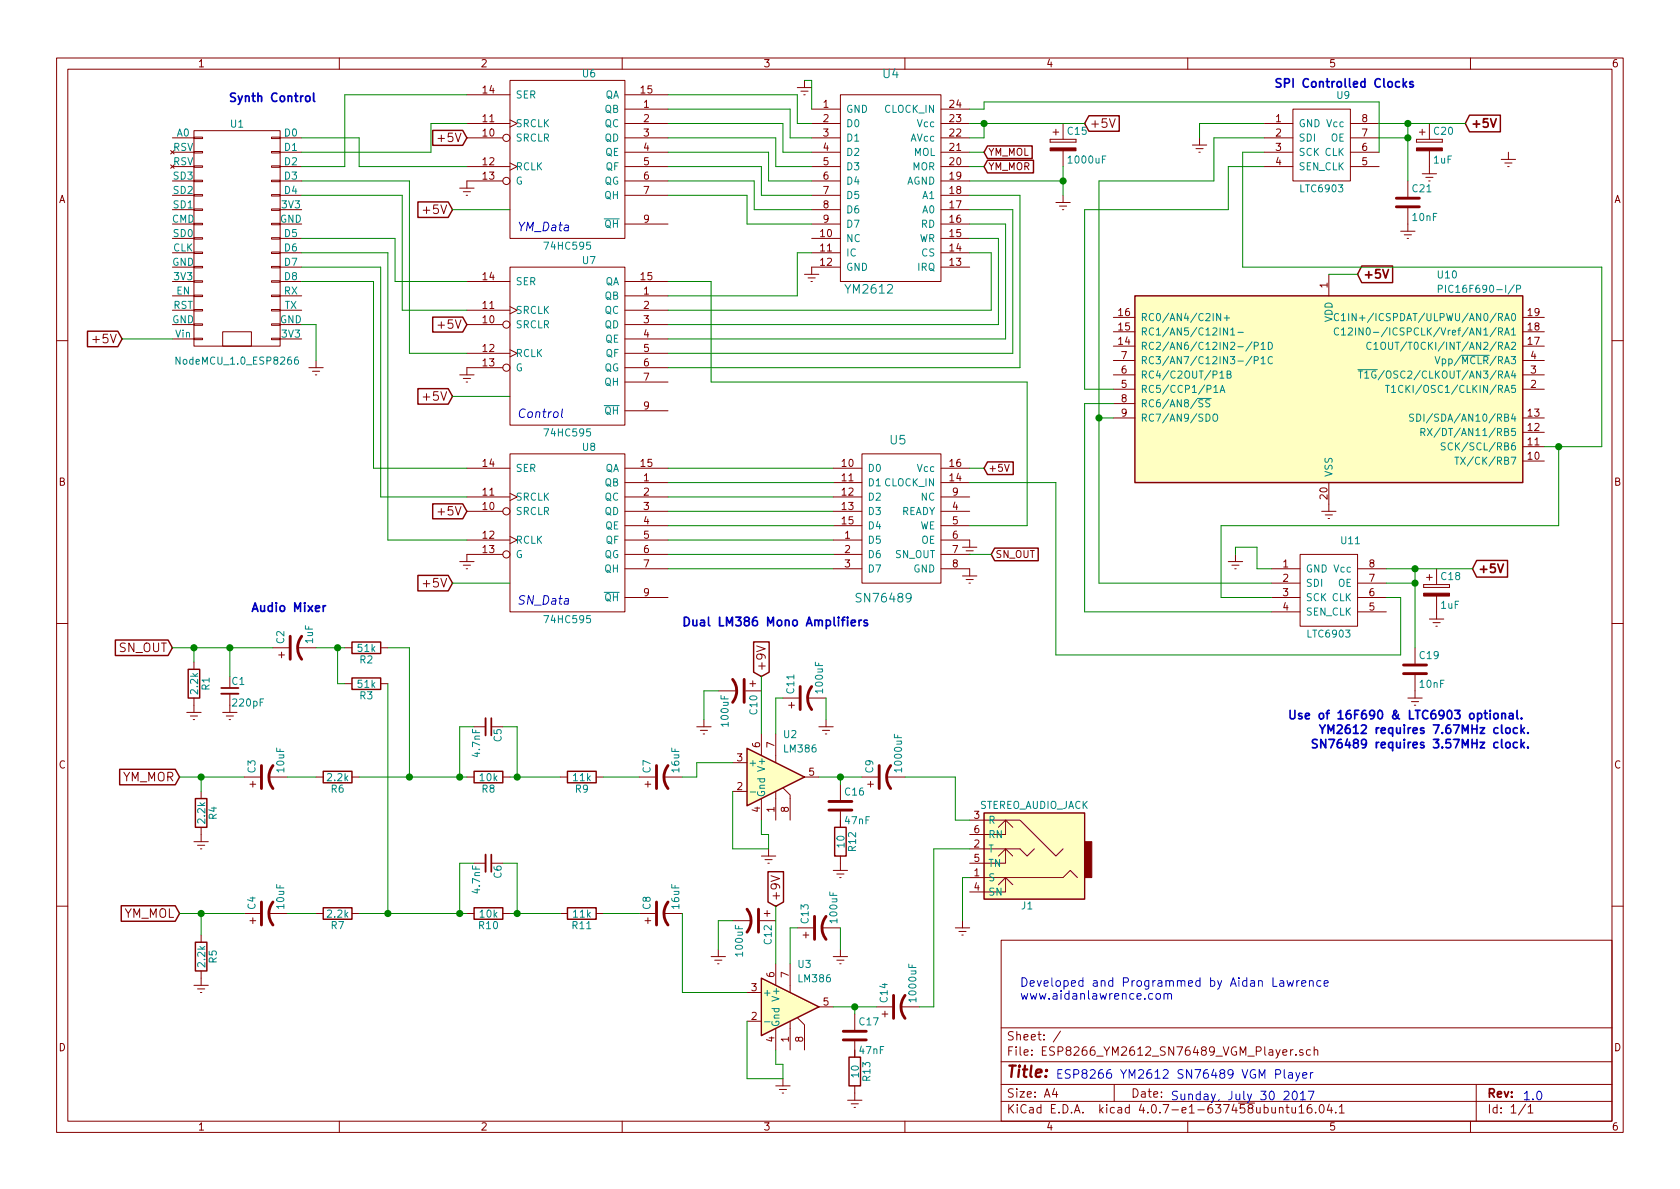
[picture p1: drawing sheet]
EESchema Schematic File Version 2
LIBS:power
LIBS:device
LIBS:transistors
LIBS:conn
LIBS:linear
LIBS:regul
LIBS:74xx
LIBS:cmos4000
LIBS:adc-dac
LIBS:memory
LIBS:xilinx
LIBS:microcontrollers
LIBS:dsp
LIBS:microchip
LIBS:analog_switches
LIBS:motorola
LIBS:texas
LIBS:intel
LIBS:audio
LIBS:interface
LIBS:digital-audio
LIBS:philips
LIBS:display
LIBS:cypress
LIBS:siliconi
LIBS:opto
LIBS:atmel
LIBS:contrib
LIBS:valves
LIBS:ESP8266_YM2612_SN76489_VGM_Player-cache
EELAYER 25 0
EELAYER END
$Descr A4 11693 8268
encoding utf-8
Sheet 1 1
Title ""
Date ""
Rev ""
Comp ""
Comment1 ""
Comment2 ""
Comment3 ""
Comment4 ""
$EndDescr
Text Notes 7350 7500 0    60   ~ 0
ESP8266 YM2612 SN76489 VGM Player
Text Notes 8150 7650 0    60   ~ 0
Sunday, July 30 2017
Text Notes 7100 6950 0    60   ~ 0
Developed and Programmed by Aidan Lawrence\nwww.aidanlawrence.com
Text Notes 10600 7650 0    60   ~ 0
1.0
$Comp
L LM386 U2
U 1 1
P 5400 5400
F 0 "U2" H 5450 5700 50  0000 L CNN
F 1 "LM386" H 5450 5600 50  0000 L CNN
F 2 "" H 5500 5500 50  0001 C CNN
F 3 "" H 5600 5600 50  0001 C CNN
	1    5400 5400
	1    0    0    -1  
$EndComp
Text GLabel 1200 4500 0    60   Input ~ 0
SN_OUT
Text GLabel 1250 6350 0    60   Input ~ 0
YM_MOL
Text GLabel 1250 5400 0    60   Input ~ 0
YM_MOR
$Comp
L Earth #PWR?
U 1 1
P 1350 4900
F 0 "#PWR?" H 1350 4650 50  0001 C CNN
F 1 "Earth" H 1350 4750 50  0001 C CNN
F 2 "" H 1350 4900 50  0001 C CNN
F 3 "" H 1350 4900 50  0001 C CNN
	1    1350 4900
	1    0    0    -1  
$EndComp
$Comp
L R R1
U 1 1
P 1350 4750
F 0 "R1" V 1430 4750 50  0000 C CNN
F 1 "2.2k" V 1350 4750 50  0000 C CNN
F 2 "" V 1280 4750 50  0001 C CNN
F 3 "" H 1350 4750 50  0001 C CNN
	1    1350 4750
	1    0    0    -1  
$EndComp
$Comp
L Earth #PWR?
U 1 1
P 1600 4900
F 0 "#PWR?" H 1600 4650 50  0001 C CNN
F 1 "Earth" H 1600 4750 50  0001 C CNN
F 2 "" H 1600 4900 50  0001 C CNN
F 3 "" H 1600 4900 50  0001 C CNN
	1    1600 4900
	1    0    0    -1  
$EndComp
$Comp
L C_Small C1
U 1 1
P 1600 4800
F 0 "C1" H 1610 4870 50  0000 L CNN
F 1 "220pF" H 1610 4720 50  0000 L CNN
F 2 "" H 1600 4800 50  0001 C CNN
F 3 "" H 1600 4800 50  0001 C CNN
	1    1600 4800
	1    0    0    -1  
$EndComp
$Comp
L CP1 C2
U 1 1
P 2050 4500
F 0 "C2" H 2075 4600 50  0000 L CNN
F 1 "1uF" H 2075 4400 50  0000 L CNN
F 2 "" H 2050 4500 50  0001 C CNN
F 3 "" H 2050 4500 50  0001 C CNN
	1    2050 4500
	0    -1   -1   0   
$EndComp
$Comp
L R R2
U 1 1
P 2550 4500
F 0 "R2" V 2630 4500 50  0000 C CNN
F 1 "51k" V 2550 4500 50  0000 C CNN
F 2 "" V 2480 4500 50  0001 C CNN
F 3 "" H 2550 4500 50  0001 C CNN
	1    2550 4500
	0    1    1    0   
$EndComp
$Comp
L R R3
U 1 1
P 2550 4750
F 0 "R3" V 2630 4750 50  0000 C CNN
F 1 "51k" V 2550 4750 50  0000 C CNN
F 2 "" V 2480 4750 50  0001 C CNN
F 3 "" H 2550 4750 50  0001 C CNN
	1    2550 4750
	0    1    1    0   
$EndComp
$Comp
L R R4
U 1 1
P 1400 5650
F 0 "R4" V 1480 5650 50  0000 C CNN
F 1 "2.2k" V 1400 5650 50  0000 C CNN
F 2 "" V 1330 5650 50  0001 C CNN
F 3 "" H 1400 5650 50  0001 C CNN
	1    1400 5650
	1    0    0    -1  
$EndComp
$Comp
L Earth #PWR?
U 1 1
P 1400 5800
F 0 "#PWR?" H 1400 5550 50  0001 C CNN
F 1 "Earth" H 1400 5650 50  0001 C CNN
F 2 "" H 1400 5800 50  0001 C CNN
F 3 "" H 1400 5800 50  0001 C CNN
	1    1400 5800
	1    0    0    -1  
$EndComp
$Comp
L R R5
U 1 1
P 1400 6650
F 0 "R5" V 1480 6650 50  0000 C CNN
F 1 "2.2k" V 1400 6650 50  0000 C CNN
F 2 "" V 1330 6650 50  0001 C CNN
F 3 "" H 1400 6650 50  0001 C CNN
	1    1400 6650
	1    0    0    -1  
$EndComp
$Comp
L Earth #PWR?
U 1 1
P 1400 6800
F 0 "#PWR?" H 1400 6550 50  0001 C CNN
F 1 "Earth" H 1400 6650 50  0001 C CNN
F 2 "" H 1400 6800 50  0001 C CNN
F 3 "" H 1400 6800 50  0001 C CNN
	1    1400 6800
	1    0    0    -1  
$EndComp
$Comp
L CP1 C3
U 1 1
P 1850 5400
F 0 "C3" H 1875 5500 50  0000 L CNN
F 1 "10uF" H 1875 5300 50  0000 L CNN
F 2 "" H 1850 5400 50  0001 C CNN
F 3 "" H 1850 5400 50  0001 C CNN
	1    1850 5400
	0    -1   -1   0   
$EndComp
$Comp
L CP1 C4
U 1 1
P 1850 6350
F 0 "C4" H 1875 6450 50  0000 L CNN
F 1 "10uF" H 1875 6250 50  0000 L CNN
F 2 "" H 1850 6350 50  0001 C CNN
F 3 "" H 1850 6350 50  0001 C CNN
	1    1850 6350
	0    -1   -1   0   
$EndComp
$Comp
L R R6
U 1 1
P 2350 5400
F 0 "R6" V 2430 5400 50  0000 C CNN
F 1 "2.2k" V 2350 5400 50  0000 C CNN
F 2 "" V 2280 5400 50  0001 C CNN
F 3 "" H 2350 5400 50  0001 C CNN
	1    2350 5400
	0    1    1    0   
$EndComp
$Comp
L R R7
U 1 1
P 2350 6350
F 0 "R7" V 2430 6350 50  0000 C CNN
F 1 "2.2k" V 2350 6350 50  0000 C CNN
F 2 "" V 2280 6350 50  0001 C CNN
F 3 "" H 2350 6350 50  0001 C CNN
	1    2350 6350
	0    1    1    0   
$EndComp
$Comp
L R R8
U 1 1
P 3400 5400
F 0 "R8" V 3480 5400 50  0000 C CNN
F 1 "10k" V 3400 5400 50  0000 C CNN
F 2 "" V 3330 5400 50  0001 C CNN
F 3 "" H 3400 5400 50  0001 C CNN
	1    3400 5400
	0    1    1    0   
$EndComp
$Comp
L C_Small C5
U 1 1
P 3400 5050
F 0 "C5" H 3410 5120 50  0000 L CNN
F 1 "4.7nF" H 3410 4970 50  0000 L CNN
F 2 "" H 3400 5050 50  0001 C CNN
F 3 "" H 3400 5050 50  0001 C CNN
	1    3400 5050
	0    1    1    0   
$EndComp
$Comp
L R R10
U 1 1
P 3400 6350
F 0 "R10" V 3480 6350 50  0000 C CNN
F 1 "10k" V 3400 6350 50  0000 C CNN
F 2 "" V 3330 6350 50  0001 C CNN
F 3 "" H 3400 6350 50  0001 C CNN
	1    3400 6350
	0    1    1    0   
$EndComp
$Comp
L C_Small C6
U 1 1
P 3400 6000
F 0 "C6" H 3410 6070 50  0000 L CNN
F 1 "4.7nF" H 3410 5920 50  0000 L CNN
F 2 "" H 3400 6000 50  0001 C CNN
F 3 "" H 3400 6000 50  0001 C CNN
	1    3400 6000
	0    1    1    0   
$EndComp
$Comp
L CP1 C7
U 1 1
P 4600 5400
F 0 "C7" H 4625 5500 50  0000 L CNN
F 1 "16uF" H 4625 5300 50  0000 L CNN
F 2 "" H 4600 5400 50  0001 C CNN
F 3 "" H 4600 5400 50  0001 C CNN
	1    4600 5400
	0    -1   -1   0   
$EndComp
$Comp
L CP1 C8
U 1 1
P 4600 6350
F 0 "C8" H 4625 6450 50  0000 L CNN
F 1 "16uF" H 4625 6250 50  0000 L CNN
F 2 "" H 4600 6350 50  0001 C CNN
F 3 "" H 4600 6350 50  0001 C CNN
	1    4600 6350
	0    -1   -1   0   
$EndComp
$Comp
L Earth #PWR?
U 1 1
P 5350 5900
F 0 "#PWR?" H 5350 5650 50  0001 C CNN
F 1 "Earth" H 5350 5750 50  0001 C CNN
F 2 "" H 5350 5900 50  0001 C CNN
F 3 "" H 5350 5900 50  0001 C CNN
	1    5350 5900
	1    0    0    -1  
$EndComp
$Comp
L CP1 C9
U 1 1
P 6150 5400
F 0 "C9" H 6175 5500 50  0000 L CNN
F 1 "1000uF" H 6175 5300 50  0000 L CNN
F 2 "" H 6150 5400 50  0001 C CNN
F 3 "" H 6150 5400 50  0001 C CNN
	1    6150 5400
	0    -1   -1   0   
$EndComp
Text GLabel 5300 4700 1    60   Input ~ 0
+9V
$Comp
L CP1 C10
U 1 1
P 5150 4800
F 0 "C10" H 5175 4900 50  0000 L CNN
F 1 "100uF" H 5175 4700 50  0000 L CNN
F 2 "" H 5150 4800 50  0001 C CNN
F 3 "" H 5150 4800 50  0001 C CNN
	1    5150 4800
	0    1    1    0   
$EndComp
$Comp
L Earth #PWR?
U 1 1
P 4900 5000
F 0 "#PWR?" H 4900 4750 50  0001 C CNN
F 1 "Earth" H 4900 4850 50  0001 C CNN
F 2 "" H 4900 5000 50  0001 C CNN
F 3 "" H 4900 5000 50  0001 C CNN
	1    4900 5000
	1    0    0    -1  
$EndComp
$Comp
L Earth #PWR?
U 1 1
P 5750 5000
F 0 "#PWR?" H 5750 4750 50  0001 C CNN
F 1 "Earth" H 5750 4850 50  0001 C CNN
F 2 "" H 5750 5000 50  0001 C CNN
F 3 "" H 5750 5000 50  0001 C CNN
	1    5750 5000
	1    0    0    -1  
$EndComp
$Comp
L CP1 C11
U 1 1
P 5600 4850
F 0 "C11" H 5625 4950 50  0000 L CNN
F 1 "100uF" H 5625 4750 50  0000 L CNN
F 2 "" H 5600 4850 50  0001 C CNN
F 3 "" H 5600 4850 50  0001 C CNN
	1    5600 4850
	0    -1   -1   0   
$EndComp
$Comp
L LM386 U3
U 1 1
P 5500 7000
F 0 "U3" H 5550 7300 50  0000 L CNN
F 1 "LM386" H 5550 7200 50  0000 L CNN
F 2 "" H 5600 7100 50  0001 C CNN
F 3 "" H 5700 7200 50  0001 C CNN
	1    5500 7000
	1    0    0    -1  
$EndComp
$Comp
L Earth #PWR?
U 1 1
P 5450 7500
F 0 "#PWR?" H 5450 7250 50  0001 C CNN
F 1 "Earth" H 5450 7350 50  0001 C CNN
F 2 "" H 5450 7500 50  0001 C CNN
F 3 "" H 5450 7500 50  0001 C CNN
	1    5450 7500
	1    0    0    -1  
$EndComp
$Comp
L CP1 C14
U 1 1
P 6250 7000
F 0 "C14" H 6275 7100 50  0000 L CNN
F 1 "1000uF" H 6275 6900 50  0000 L CNN
F 2 "" H 6250 7000 50  0001 C CNN
F 3 "" H 6250 7000 50  0001 C CNN
	1    6250 7000
	0    -1   -1   0   
$EndComp
Text GLabel 5400 6300 1    60   Input ~ 0
+9V
$Comp
L CP1 C12
U 1 1
P 5250 6400
F 0 "C12" H 5275 6500 50  0000 L CNN
F 1 "100uF" H 5275 6300 50  0000 L CNN
F 2 "" H 5250 6400 50  0001 C CNN
F 3 "" H 5250 6400 50  0001 C CNN
	1    5250 6400
	0    1    1    0   
$EndComp
$Comp
L Earth #PWR?
U 1 1
P 5000 6600
F 0 "#PWR?" H 5000 6350 50  0001 C CNN
F 1 "Earth" H 5000 6450 50  0001 C CNN
F 2 "" H 5000 6600 50  0001 C CNN
F 3 "" H 5000 6600 50  0001 C CNN
	1    5000 6600
	1    0    0    -1  
$EndComp
$Comp
L Earth #PWR?
U 1 1
P 5850 6600
F 0 "#PWR?" H 5850 6350 50  0001 C CNN
F 1 "Earth" H 5850 6450 50  0001 C CNN
F 2 "" H 5850 6600 50  0001 C CNN
F 3 "" H 5850 6600 50  0001 C CNN
	1    5850 6600
	1    0    0    -1  
$EndComp
$Comp
L CP1 C13
U 1 1
P 5700 6450
F 0 "C13" H 5725 6550 50  0000 L CNN
F 1 "100uF" H 5725 6350 50  0000 L CNN
F 2 "" H 5700 6450 50  0001 C CNN
F 3 "" H 5700 6450 50  0001 C CNN
	1    5700 6450
	0    -1   -1   0   
$EndComp
$Comp
L R R9
U 1 1
P 4050 5400
F 0 "R9" V 4130 5400 50  0000 C CNN
F 1 "11k" V 4050 5400 50  0000 C CNN
F 2 "" V 3980 5400 50  0001 C CNN
F 3 "" H 4050 5400 50  0001 C CNN
	1    4050 5400
	0    1    1    0   
$EndComp
$Comp
L R R11
U 1 1
P 4050 6350
F 0 "R11" V 4130 6350 50  0000 C CNN
F 1 "11k" V 4050 6350 50  0000 C CNN
F 2 "" V 3980 6350 50  0001 C CNN
F 3 "" H 4050 6350 50  0001 C CNN
	1    4050 6350
	0    1    1    0   
$EndComp
Text Notes 1750 4250 0    60   ~ 12
Audio Mixer
Text Notes 4750 4350 0    60   ~ 12
Dual LM386 Mono Amplifiers
$Comp
L JACK_TRS_6PINS J1
U 1 1
P 7150 5900
F 0 "J1" H 7150 6300 50  0000 C CNN
F 1 "STEREO_AUDIO_JACK" H 7100 5600 50  0000 C CNN
F 2 "" H 7250 5750 50  0001 C CNN
F 3 "" H 7250 5750 50  0001 C CNN
	1    7150 5900
	-1   0    0    1   
$EndComp
$Comp
L Earth #PWR?
U 1 1
P 6700 6400
F 0 "#PWR?" H 6700 6150 50  0001 C CNN
F 1 "Earth" H 6700 6250 50  0001 C CNN
F 2 "" H 6700 6400 50  0001 C CNN
F 3 "" H 6700 6400 50  0001 C CNN
	1    6700 6400
	1    0    0    -1  
$EndComp
$Comp
L NodeMCU_Amica_R2 U1
U 1 1
P 1650 1650
F 0 "U1" H 1650 2450 50  0000 C CNN
F 1 "NodeMCU_1.0_ESP8266" H 1650 800 50  0000 C CNN
F 2 "" H 1900 1650 50  0000 C CNN
F 3 "" H 1900 1650 50  0000 C CNN
	1    1650 1650
	1    0    0    -1  
$EndComp
Text GLabel 850  2350 0    60   Input ~ 0
+5V
$Comp
L Earth #PWR?
U 1 1
P 2200 2500
F 0 "#PWR?" H 2200 2250 50  0001 C CNN
F 1 "Earth" H 2200 2350 50  0001 C CNN
F 2 "" H 2200 2500 50  0001 C CNN
F 3 "" H 2200 2500 50  0001 C CNN
	1    2200 2500
	1    0    0    -1  
$EndComp
$Comp
L YM2612 U4
U 1 1
P 5850 1250
F 0 "U4" H 6200 2000 60  0000 C CNN
F 1 "YM2612" H 6050 500 60  0000 C CNN
F 2 "" H 6200 2000 60  0001 C CNN
F 3 "" H 6200 2000 60  0001 C CNN
	1    5850 1250
	1    0    0    -1  
$EndComp
$Comp
L SN769486 U5
U 1 1
P 6200 3850
F 0 "U5" H 6250 4650 60  0000 C CNN
F 1 "SN76489" H 6150 3550 60  0000 C CNN
F 2 "" H 6150 3550 60  0001 C CNN
F 3 "" H 6150 3550 60  0001 C CNN
	1    6200 3850
	1    0    0    -1  
$EndComp
Text Notes 3600 4200 0    60   Italic 0
SN_Data
Text Notes 3600 1600 0    60   Italic 0
YM_Data
Text Notes 3600 2900 0    60   Italic 0
Control
$Comp
L 74HC595 U7
U 1 1
P 3950 2400
F 0 "U7" H 4100 3000 50  0000 C CNN
F 1 "74HC595" H 3950 1800 50  0000 C CNN
F 2 "" H 3950 2400 50  0001 C CNN
F 3 "" H 3950 2400 50  0001 C CNN
	1    3950 2400
	1    0    0    -1  
$EndComp
$Comp
L 74HC595 U6
U 1 1
P 3950 1100
F 0 "U6" H 4100 1700 50  0000 C CNN
F 1 "74HC595" H 3950 500 50  0000 C CNN
F 2 "" H 3950 1100 50  0001 C CNN
F 3 "" H 3950 1100 50  0001 C CNN
	1    3950 1100
	1    0    0    -1  
$EndComp
$Comp
L 74HC595 U8
U 1 1
P 3950 3700
F 0 "U8" H 4100 4300 50  0000 C CNN
F 1 "74HC595" H 3950 3100 50  0000 C CNN
F 2 "" H 3950 3700 50  0001 C CNN
F 3 "" H 3950 3700 50  0001 C CNN
	1    3950 3700
	1    0    0    -1  
$EndComp
Text GLabel 3150 2750 0    60   Input ~ 0
+5V
Text GLabel 3150 1450 0    60   Input ~ 0
+5V
Text GLabel 3150 4050 0    60   Input ~ 0
+5V
$Comp
L Earth #PWR?
U 1 1
P 3250 3850
F 0 "#PWR?" H 3250 3600 50  0001 C CNN
F 1 "Earth" H 3250 3700 50  0001 C CNN
F 2 "" H 3250 3850 50  0001 C CNN
F 3 "" H 3250 3850 50  0001 C CNN
	1    3250 3850
	1    0    0    -1  
$EndComp
$Comp
L Earth #PWR?
U 1 1
P 3250 1250
F 0 "#PWR?" H 3250 1000 50  0001 C CNN
F 1 "Earth" H 3250 1100 50  0001 C CNN
F 2 "" H 3250 1250 50  0001 C CNN
F 3 "" H 3250 1250 50  0001 C CNN
	1    3250 1250
	1    0    0    -1  
$EndComp
$Comp
L Earth #PWR?
U 1 1
P 3250 2550
F 0 "#PWR?" H 3250 2300 50  0001 C CNN
F 1 "Earth" H 3250 2400 50  0001 C CNN
F 2 "" H 3250 2550 50  0001 C CNN
F 3 "" H 3250 2550 50  0001 C CNN
	1    3250 2550
	1    0    0    -1  
$EndComp
$Comp
L Earth #PWR?
U 1 1
P 5600 550
F 0 "#PWR?" H 5600 300 50  0001 C CNN
F 1 "Earth" H 5600 400 50  0001 C CNN
F 2 "" H 5600 550 50  0001 C CNN
F 3 "" H 5600 550 50  0001 C CNN
	1    5600 550 
	1    0    0    -1  
$EndComp
Text GLabel 7550 850  2    60   Input ~ 0
+5V
$Comp
L Earth #PWR?
U 1 1
P 5650 1850
F 0 "#PWR?" H 5650 1600 50  0001 C CNN
F 1 "Earth" H 5650 1700 50  0001 C CNN
F 2 "" H 5650 1850 50  0001 C CNN
F 3 "" H 5650 1850 50  0001 C CNN
	1    5650 1850
	1    0    0    -1  
$EndComp
$Comp
L CP C15
U 1 1
P 7400 1000
F 0 "C15" H 7425 1100 50  0000 L CNN
F 1 "1000uF" H 7425 900 50  0000 L CNN
F 2 "" H 7438 850 50  0001 C CNN
F 3 "" H 7400 1000 50  0001 C CNN
	1    7400 1000
	1    0    0    -1  
$EndComp
$Comp
L Earth #PWR?
U 1 1
P 7400 1350
F 0 "#PWR?" H 7400 1100 50  0001 C CNN
F 1 "Earth" H 7400 1200 50  0001 C CNN
F 2 "" H 7400 1350 50  0001 C CNN
F 3 "" H 7400 1350 50  0001 C CNN
	1    7400 1350
	1    0    0    -1  
$EndComp
Text GLabel 6850 1050 2    49   Input ~ 0
YM_MOL
Text GLabel 6850 1150 2    49   Input ~ 0
YM_MOR
$Comp
L LTC6903 U9
U 1 1
P 9200 1050
F 0 "U9" H 9350 1450 49  0000 C CNN
F 1 "LTC6903" H 9200 800 49  0000 C CNN
F 2 "" H 9200 800 49  0001 C CNN
F 3 "" H 9200 800 49  0001 C CNN
	1    9200 1050
	1    0    0    -1  
$EndComp
$Comp
L Earth #PWR?
U 1 1
P 6750 3950
F 0 "#PWR?" H 6750 3700 50  0001 C CNN
F 1 "Earth" H 6750 3800 50  0001 C CNN
F 2 "" H 6750 3950 50  0001 C CNN
F 3 "" H 6750 3950 50  0001 C CNN
	1    6750 3950
	1    0    0    -1  
$EndComp
Text GLabel 6900 3850 2    49   Input ~ 0
SN_OUT
$Comp
L Earth #PWR?
U 1 1
P 6750 3750
F 0 "#PWR?" H 6750 3500 50  0001 C CNN
F 1 "Earth" H 6750 3600 50  0001 C CNN
F 2 "" H 6750 3750 50  0001 C CNN
F 3 "" H 6750 3750 50  0001 C CNN
	1    6750 3750
	1    0    0    -1  
$EndComp
Text GLabel 6850 3250 2    49   Input ~ 0
+5V
Text Notes 2200 700  2    59   ~ 12
Synth Control
$Comp
L Earth #PWR?
U 1 1
P 5850 6000
F 0 "#PWR?" H 5850 5750 50  0001 C CNN
F 1 "Earth" H 5850 5850 50  0001 C CNN
F 2 "" H 5850 6000 50  0001 C CNN
F 3 "" H 5850 6000 50  0001 C CNN
	1    5850 6000
	1    0    0    -1  
$EndComp
$Comp
L C C16
U 1 1
P 5850 5600
F 0 "C16" H 5875 5700 50  0000 L CNN
F 1 "47nF" H 5875 5500 50  0000 L CNN
F 2 "" H 5888 5450 50  0001 C CNN
F 3 "" H 5850 5600 50  0001 C CNN
	1    5850 5600
	1    0    0    -1  
$EndComp
$Comp
L R R12
U 1 1
P 5850 5850
F 0 "R12" V 5930 5850 50  0000 C CNN
F 1 "10" V 5850 5850 50  0000 C CNN
F 2 "" V 5780 5850 50  0001 C CNN
F 3 "" H 5850 5850 50  0001 C CNN
	1    5850 5850
	1    0    0    -1  
$EndComp
$Comp
L Earth #PWR?
U 1 1
P 5950 7600
F 0 "#PWR?" H 5950 7350 50  0001 C CNN
F 1 "Earth" H 5950 7450 50  0001 C CNN
F 2 "" H 5950 7600 50  0001 C CNN
F 3 "" H 5950 7600 50  0001 C CNN
	1    5950 7600
	1    0    0    -1  
$EndComp
$Comp
L C C17
U 1 1
P 5950 7200
F 0 "C17" H 5975 7300 50  0000 L CNN
F 1 "47nF" H 5975 7100 50  0000 L CNN
F 2 "" H 5988 7050 50  0001 C CNN
F 3 "" H 5950 7200 50  0001 C CNN
	1    5950 7200
	1    0    0    -1  
$EndComp
$Comp
L R R13
U 1 1
P 5950 7450
F 0 "R13" V 6030 7450 50  0000 C CNN
F 1 "10" V 5950 7450 50  0000 C CNN
F 2 "" V 5880 7450 50  0001 C CNN
F 3 "" H 5950 7450 50  0001 C CNN
	1    5950 7450
	1    0    0    -1  
$EndComp
$Comp
L PIC16F690-I/P U10
U 1 1
P 9250 2700
F 0 "U10" H 10000 3500 50  0000 L CNN
F 1 "PIC16F690-I/P" H 10000 3400 50  0000 L CNN
F 2 "" H 9250 2700 50  0001 C CIN
F 3 "" H 9250 2700 50  0001 C CNN
	1    9250 2700
	1    0    0    -1  
$EndComp
Text Notes 9850 600  2    59   ~ 12
SPI Controlled Clocks
$Comp
L LTC6903 U11
U 1 1
P 9250 4150
F 0 "U11" H 9400 4550 49  0000 C CNN
F 1 "LTC6903" H 9250 3900 49  0000 C CNN
F 2 "" H 9250 3900 49  0001 C CNN
F 3 "" H 9250 3900 49  0001 C CNN
	1    9250 4150
	1    0    0    -1  
$EndComp
Text GLabel 10250 3950 2    59   Input ~ 12
+5V
Text GLabel 9450 1900 2    59   Input ~ 12
+5V
$Comp
L Earth #PWR?
U 1 1
P 9250 3500
F 0 "#PWR?" H 9250 3250 50  0001 C CNN
F 1 "Earth" H 9250 3350 50  0001 C CNN
F 2 "" H 9250 3500 50  0001 C CNN
F 3 "" H 9250 3500 50  0001 C CNN
	1    9250 3500
	1    0    0    -1  
$EndComp
Text Notes 10650 5200 2    59   ~ 12
Use of 16F690 & LTC6903 optional. \nYM2612 requires 7.67MHz clock.\nSN76489 requires 3.57MHz clock.
$Comp
L CP C18
U 1 1
P 10000 4100
F 0 "C18" H 10025 4200 50  0000 L CNN
F 1 "1uF" H 10025 4000 50  0000 L CNN
F 2 "" H 10038 3950 50  0001 C CNN
F 3 "" H 10000 4100 50  0001 C CNN
	1    10000 4100
	1    0    0    -1  
$EndComp
$Comp
L Earth #PWR?
U 1 1
P 10000 4250
F 0 "#PWR?" H 10000 4000 50  0001 C CNN
F 1 "Earth" H 10000 4100 50  0001 C CNN
F 2 "" H 10000 4250 50  0001 C CNN
F 3 "" H 10000 4250 50  0001 C CNN
	1    10000 4250
	1    0    0    -1  
$EndComp
$Comp
L C C19
U 1 1
P 9850 4650
F 0 "C19" H 9875 4750 50  0000 L CNN
F 1 "10nF" H 9875 4550 50  0000 L CNN
F 2 "" H 9888 4500 50  0001 C CNN
F 3 "" H 9850 4650 50  0001 C CNN
	1    9850 4650
	1    0    0    -1  
$EndComp
Wire Wire Line
	1350 4600 1350 4500
Wire Wire Line
	1200 4500 1900 4500
Wire Wire Line
	1600 4500 1600 4700
Connection ~ 1350 4500
Connection ~ 1600 4500
Wire Wire Line
	2200 4500 2400 4500
Wire Wire Line
	2350 4500 2350 4750
Wire Wire Line
	2350 4750 2400 4750
Connection ~ 2350 4500
Wire Wire Line
	1250 5400 1700 5400
Wire Wire Line
	1400 5400 1400 5500
Wire Wire Line
	1250 6350 1700 6350
Wire Wire Line
	1400 6350 1400 6500
Connection ~ 1400 6350
Wire Wire Line
	2000 6350 2200 6350
Connection ~ 1400 5400
Wire Wire Line
	2000 5400 2200 5400
Wire Wire Line
	2500 5400 3250 5400
Wire Wire Line
	2500 6350 3250 6350
Wire Wire Line
	2700 4750 2700 6350
Connection ~ 2700 6350
Wire Wire Line
	2700 4500 2850 4500
Wire Wire Line
	2850 4500 2850 5400
Connection ~ 2850 5400
Wire Wire Line
	3300 5050 3200 5050
Wire Wire Line
	3200 5050 3200 5400
Connection ~ 3200 5400
Wire Wire Line
	3500 5050 3600 5050
Wire Wire Line
	3600 5050 3600 5400
Wire Wire Line
	3550 5400 3900 5400
Connection ~ 3600 5400
Wire Wire Line
	3300 6000 3200 6000
Wire Wire Line
	3200 6000 3200 6350
Connection ~ 3200 6350
Wire Wire Line
	3500 6000 3600 6000
Wire Wire Line
	3600 6000 3600 6350
Wire Wire Line
	3550 6350 3900 6350
Connection ~ 3600 6350
Wire Wire Line
	4750 5400 4850 5400
Wire Wire Line
	4850 5400 4850 5300
Wire Wire Line
	4850 5300 5100 5300
Wire Wire Line
	5100 5500 5100 5900
Wire Wire Line
	5100 5900 5350 5900
Wire Wire Line
	5300 5700 5300 5800
Wire Wire Line
	5300 5800 5350 5800
Wire Wire Line
	5350 5800 5350 5900
Wire Wire Line
	5700 5400 6000 5400
Wire Wire Line
	5300 4700 5300 5100
Wire Wire Line
	5000 4800 4900 4800
Wire Wire Line
	4900 4800 4900 5000
Wire Wire Line
	5400 5100 5400 4850
Wire Wire Line
	5400 4850 5450 4850
Wire Wire Line
	5750 4850 5750 5000
Wire Wire Line
	5200 7100 5200 7500
Wire Wire Line
	5200 7500 5450 7500
Wire Wire Line
	5400 7300 5400 7400
Wire Wire Line
	5400 7400 5450 7400
Wire Wire Line
	5450 7400 5450 7500
Wire Wire Line
	5800 7000 6100 7000
Wire Wire Line
	5400 6300 5400 6700
Wire Wire Line
	5100 6400 5000 6400
Wire Wire Line
	5000 6400 5000 6600
Wire Wire Line
	5500 6700 5500 6450
Wire Wire Line
	5500 6450 5550 6450
Wire Wire Line
	5850 6450 5850 6600
Wire Wire Line
	5200 6900 4750 6900
Wire Wire Line
	4750 6900 4750 6350
Wire Wire Line
	4200 5400 4450 5400
Wire Wire Line
	4200 6350 4450 6350
Wire Wire Line
	6750 6100 6700 6100
Wire Wire Line
	6700 6100 6700 6400
Wire Wire Line
	6300 5400 6650 5400
Wire Wire Line
	6650 5400 6650 5700
Wire Wire Line
	6650 5700 6750 5700
Wire Wire Line
	6400 7000 6500 7000
Wire Wire Line
	6500 7000 6500 5900
Wire Wire Line
	6500 5900 6750 5900
Wire Wire Line
	1200 2350 850  2350
Wire Wire Line
	2200 2250 2200 2500
Wire Wire Line
	2100 2250 2200 2250
Wire Wire Line
	3150 2750 3550 2750
Wire Wire Line
	3150 1450 3550 1450
Wire Wire Line
	3150 4050 3550 4050
Wire Wire Line
	3250 1150 2500 1150
Wire Wire Line
	2500 1150 2500 950 
Wire Wire Line
	2500 950  2100 950 
Wire Wire Line
	2100 1050 3000 1050
Wire Wire Line
	3000 1050 3000 850 
Wire Wire Line
	3000 850  3250 850 
Wire Wire Line
	2100 1150 2400 1150
Wire Wire Line
	2400 1150 2400 650 
Wire Wire Line
	2400 650  3250 650 
Wire Wire Line
	2100 1250 2850 1250
Wire Wire Line
	2850 1250 2850 2450
Wire Wire Line
	2850 2450 3250 2450
Wire Wire Line
	2100 1350 2800 1350
Wire Wire Line
	2800 1350 2800 2150
Wire Wire Line
	2800 2150 3250 2150
Wire Wire Line
	2100 1650 2750 1650
Wire Wire Line
	2750 1650 2750 1950
Wire Wire Line
	2750 1950 3250 1950
Wire Wire Line
	2100 1750 2700 1750
Wire Wire Line
	2700 1750 2700 3750
Wire Wire Line
	2700 3750 3250 3750
Wire Wire Line
	2100 1850 2650 1850
Wire Wire Line
	2650 1850 2650 3450
Wire Wire Line
	2650 3450 3250 3450
Wire Wire Line
	2100 1950 2600 1950
Wire Wire Line
	2600 1950 2600 3250
Wire Wire Line
	2600 3250 3250 3250
Wire Wire Line
	4650 650  5550 650 
Wire Wire Line
	5550 650  5550 850 
Wire Wire Line
	5550 850  5650 850 
Wire Wire Line
	4650 750  5500 750 
Wire Wire Line
	5500 750  5500 950 
Wire Wire Line
	5500 950  5650 950 
Wire Wire Line
	4650 850  5450 850 
Wire Wire Line
	5450 850  5450 1050
Wire Wire Line
	5450 1050 5650 1050
Wire Wire Line
	4650 950  5400 950 
Wire Wire Line
	5400 950  5400 1150
Wire Wire Line
	5400 1150 5650 1150
Wire Wire Line
	4650 1050 5350 1050
Wire Wire Line
	5350 1050 5350 1250
Wire Wire Line
	5350 1250 5650 1250
Wire Wire Line
	4650 1150 5300 1150
Wire Wire Line
	5300 1150 5300 1350
Wire Wire Line
	5300 1350 5650 1350
Wire Wire Line
	4650 1250 5250 1250
Wire Wire Line
	5250 1250 5250 1450
Wire Wire Line
	5250 1450 5650 1450
Wire Wire Line
	4650 1350 5200 1350
Wire Wire Line
	5200 1350 5200 1550
Wire Wire Line
	5200 1550 5650 1550
Wire Wire Line
	5650 750  5650 550 
Wire Wire Line
	5650 550  5600 550 
Wire Wire Line
	6750 850  7550 850 
Wire Wire Line
	4650 2050 5550 2050
Wire Wire Line
	5550 2050 5550 1750
Wire Wire Line
	5550 1750 5650 1750
Wire Wire Line
	4650 2150 6900 2150
Wire Wire Line
	6900 2150 6900 1750
Wire Wire Line
	6900 1750 6750 1750
Wire Wire Line
	4650 2250 6950 2250
Wire Wire Line
	6950 2250 6950 1650
Wire Wire Line
	6950 1650 6750 1650
Wire Wire Line
	4650 2350 7000 2350
Wire Wire Line
	7000 2350 7000 1550
Wire Wire Line
	7000 1550 6750 1550
Wire Wire Line
	4650 2450 7050 2450
Wire Wire Line
	7050 2450 7050 1450
Wire Wire Line
	7050 1450 6750 1450
Wire Wire Line
	4650 2550 7100 2550
Wire Wire Line
	7100 2550 7100 1350
Wire Wire Line
	7100 1350 6750 1350
Wire Wire Line
	6750 1250 7400 1250
Wire Wire Line
	7400 1150 7400 1350
Connection ~ 7400 1250
Wire Wire Line
	6850 850  6850 950 
Wire Wire Line
	6850 950  6750 950 
Connection ~ 6850 850 
Wire Wire Line
	6750 1050 6850 1050
Wire Wire Line
	6750 1150 6850 1150
Wire Wire Line
	4650 3250 5800 3250
Wire Wire Line
	4650 3350 5800 3350
Wire Wire Line
	4650 3450 5800 3450
Wire Wire Line
	5800 3550 4650 3550
Wire Wire Line
	4650 3650 5800 3650
Wire Wire Line
	5800 3750 4650 3750
Wire Wire Line
	4650 3850 5800 3850
Wire Wire Line
	4650 3950 5800 3950
Wire Wire Line
	6750 3850 6900 3850
Wire Wire Line
	6750 3650 7150 3650
Wire Wire Line
	7150 3650 7150 2650
Wire Wire Line
	7150 2650 4950 2650
Wire Wire Line
	4950 2650 4950 1950
Wire Wire Line
	4950 1950 4650 1950
Wire Wire Line
	6750 3250 6850 3250
Wire Wire Line
	5850 5450 5850 5400
Connection ~ 5850 5400
Wire Wire Line
	5950 7050 5950 7000
Connection ~ 5950 7000
Wire Wire Line
	9250 1900 9450 1900
Wire Wire Line
	9650 4150 9750 4150
Wire Wire Line
	9750 4150 9750 4550
Wire Wire Line
	9750 4550 7350 4550
Wire Wire Line
	7350 4550 7350 3350
Wire Wire Line
	7350 3350 6750 3350
Wire Wire Line
	9650 3950 10250 3950
Wire Wire Line
	9650 4050 9850 4050
Connection ~ 9850 3950
Connection ~ 9850 4050
$Comp
L Earth #PWR?
U 1 1
P 9850 4800
F 0 "#PWR?" H 9850 4550 50  0001 C CNN
F 1 "Earth" H 9850 4650 50  0001 C CNN
F 2 "" H 9850 4800 50  0001 C CNN
F 3 "" H 9850 4800 50  0001 C CNN
	1    9850 4800
	1    0    0    -1  
$EndComp
Wire Wire Line
	9850 3950 9850 4500
Wire Wire Line
	11150 3100 10750 3100
Wire Wire Line
	10850 3100 10850 3650
Wire Wire Line
	10850 3650 8500 3650
Wire Wire Line
	8500 3650 8500 4150
Wire Wire Line
	8500 4150 8850 4150
Wire Wire Line
	11150 1850 11150 3100
Wire Wire Line
	8650 1850 11150 1850
Connection ~ 10850 3100
Wire Wire Line
	7750 2900 7650 2900
Wire Wire Line
	7650 1250 7650 4050
Wire Wire Line
	7650 4050 8850 4050
Connection ~ 7650 2900
Wire Wire Line
	7750 2700 7550 2700
Wire Wire Line
	7550 2700 7550 1450
Wire Wire Line
	7750 2800 7550 2800
Wire Wire Line
	7550 2800 7550 4250
Wire Wire Line
	7550 4250 8850 4250
$Comp
L Earth #PWR?
U 1 1
P 8600 3850
F 0 "#PWR?" H 8600 3600 50  0001 C CNN
F 1 "Earth" H 8600 3700 50  0001 C CNN
F 2 "" H 8600 3850 50  0001 C CNN
F 3 "" H 8600 3850 50  0001 C CNN
	1    8600 3850
	1    0    0    -1  
$EndComp
Wire Wire Line
	8850 3950 8750 3950
Wire Wire Line
	8750 3950 8750 3800
Wire Wire Line
	8750 3800 8600 3800
Wire Wire Line
	8600 3800 8600 3850
Text GLabel 10200 850  2    59   Input ~ 12
+5V
$Comp
L CP C20
U 1 1
P 9950 1000
F 0 "C20" H 9975 1100 50  0000 L CNN
F 1 "1uF" H 9975 900 50  0000 L CNN
F 2 "" H 9988 850 50  0001 C CNN
F 3 "" H 9950 1000 50  0001 C CNN
	1    9950 1000
	1    0    0    -1  
$EndComp
$Comp
L Earth #PWR?
U 1 1
P 9950 1150
F 0 "#PWR?" H 9950 900 50  0001 C CNN
F 1 "Earth" H 9950 1000 50  0001 C CNN
F 2 "" H 9950 1150 50  0001 C CNN
F 3 "" H 9950 1150 50  0001 C CNN
	1    9950 1150
	1    0    0    -1  
$EndComp
$Comp
L C C21
U 1 1
P 9800 1400
F 0 "C21" H 9825 1500 50  0000 L CNN
F 1 "10nF" H 9825 1300 50  0000 L CNN
F 2 "" H 9838 1250 50  0001 C CNN
F 3 "" H 9800 1400 50  0001 C CNN
	1    9800 1400
	1    0    0    -1  
$EndComp
Wire Wire Line
	9600 850  10200 850 
Wire Wire Line
	9600 950  9800 950 
Connection ~ 9800 850 
Connection ~ 9800 950 
$Comp
L Earth #PWR?
U 1 1
P 10500 1050
F 0 "#PWR?" H 10500 800 50  0001 C CNN
F 1 "Earth" H 10500 900 50  0001 C CNN
F 2 "" H 10500 1050 50  0001 C CNN
F 3 "" H 10500 1050 50  0001 C CNN
	1    10500 1050
	1    0    0    -1  
$EndComp
Wire Wire Line
	8650 1050 8650 1850
Wire Wire Line
	8650 1050 8800 1050
Wire Wire Line
	8550 1450 8550 1150
Wire Wire Line
	8550 1150 8800 1150
Wire Wire Line
	7550 1450 8550 1450
Wire Wire Line
	7650 1250 8450 1250
Wire Wire Line
	8450 1250 8450 950 
Wire Wire Line
	8450 950  8800 950 
Wire Wire Line
	9800 850  9800 1250
$Comp
L Earth #PWR?
U 1 1
P 9800 1550
F 0 "#PWR?" H 9800 1300 50  0001 C CNN
F 1 "Earth" H 9800 1400 50  0001 C CNN
F 2 "" H 9800 1550 50  0001 C CNN
F 3 "" H 9800 1550 50  0001 C CNN
	1    9800 1550
	1    0    0    -1  
$EndComp
$Comp
L Earth #PWR?
U 1 1
P 8350 950
F 0 "#PWR?" H 8350 700 50  0001 C CNN
F 1 "Earth" H 8350 800 50  0001 C CNN
F 2 "" H 8350 950 50  0001 C CNN
F 3 "" H 8350 950 50  0001 C CNN
	1    8350 950 
	1    0    0    -1  
$EndComp
Wire Wire Line
	8800 850  8350 850 
Wire Wire Line
	8350 850  8350 950 
Wire Wire Line
	9600 700  9600 1050
Wire Wire Line
	6850 700  9600 700 
Wire Wire Line
	6850 700  6850 750 
Wire Wire Line
	6850 750  6750 750 
Text GLabel 3250 3550 0    59   Input ~ 0
+5V
Text GLabel 3250 2250 0    59   Input ~ 0
+5V
Text GLabel 3250 950  0    59   Input ~ 0
+5V
$EndSCHEMATC
